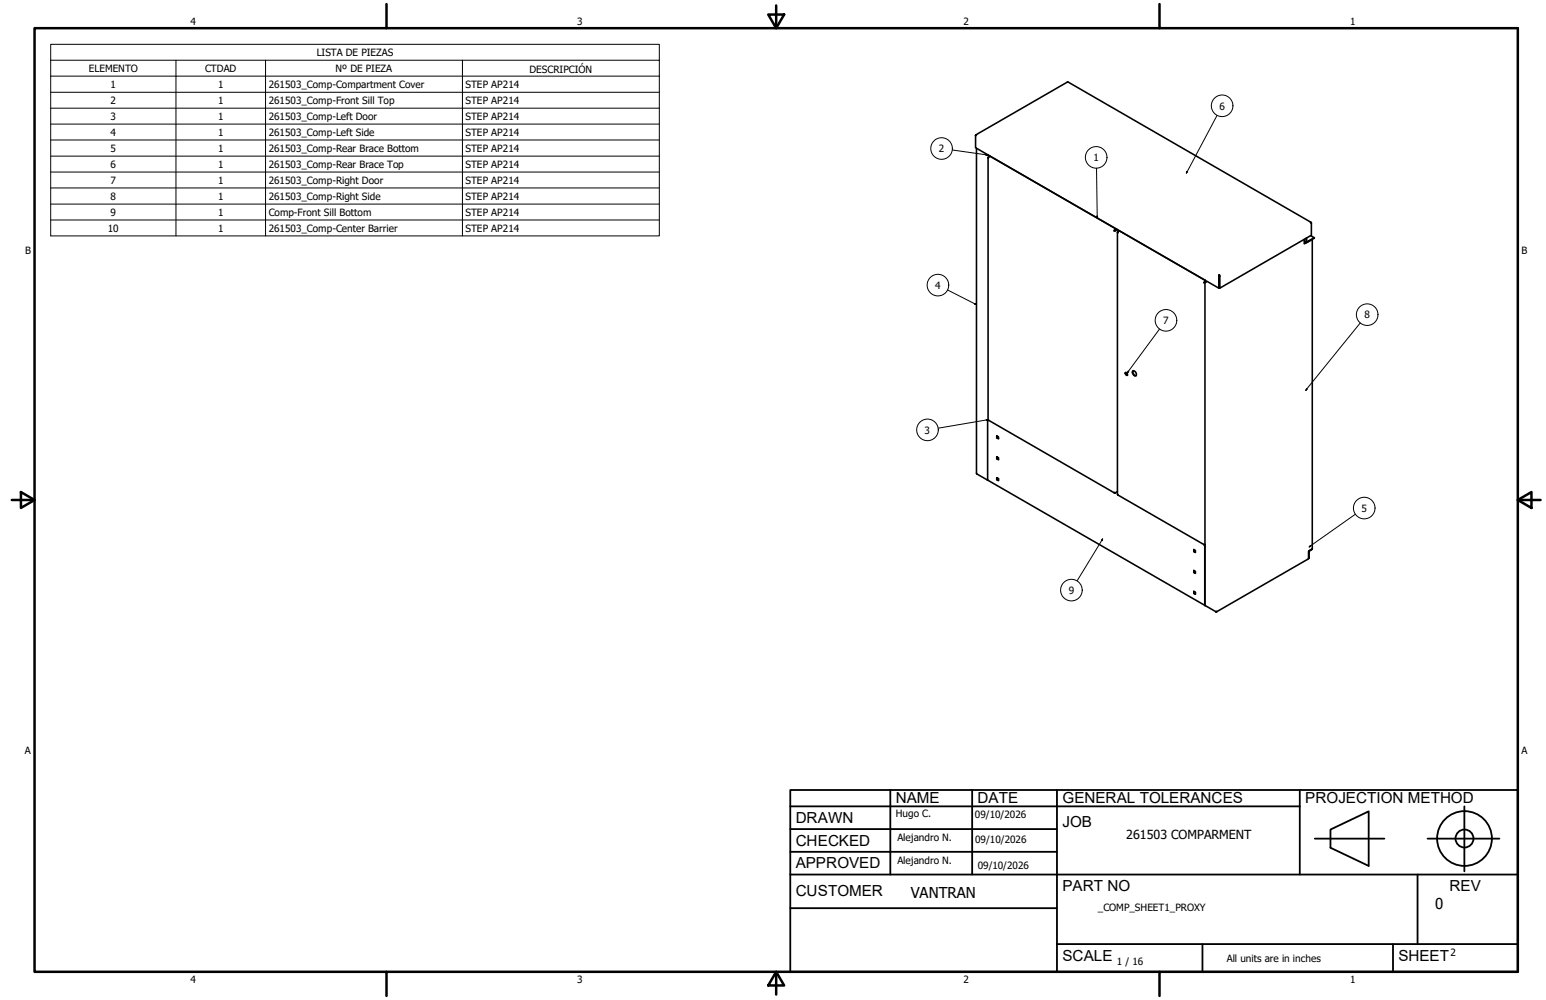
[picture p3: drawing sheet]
<svg xmlns="http://www.w3.org/2000/svg" width="432mm" height="279mm" viewBox="0 0 432 279" stroke-linecap="round" stroke-linejoin="round" font-family="sans-serif">
<!-- layer: Visible (ANSI) -->
<g fill="none" stroke="#000" stroke-width=".44">
<path d="M272.5 37.8l.2-.1-.2 .2M272.5 37.9v3.4l67.9 39.2M272.5 37.8h.1M272.5 37.8v.1M272.6 37.7l25.7-14.8 67.8 39.2M272.7 41.4v90.9l3.1 1.7M275.8 43.2l60.7 35.1M276 44.1v73.2M276 43.9h.1M276.2 43.8l-.2 .4v-.3M276.2 43.8l-.2 .1M276.5 43.6l-.3 .2"/>
<path d="M311.3 64.4h.2M311.3 64.4l-.1 .1M311.4 64.3l-.1 .1M311.4 64.2l-.2 .3M311.4 64.2v.1M311.6 64.5h-.4M311.8 64l-.4 .2M311.8 64.1l-.4 .2M311.9 64.1l-.4 .3 .1 .1M312 64.1l-.4 .4M312.1 65v73.1l24.3 14.1M312.2 64.8h.1"/>
<path d="M312.4 64.7l-.2 .4v-.3M312.4 64.7l-.2 .1M312.7 64.5l-.3 .2M336.3 79h.2M336.4 78.9l-.1 .1M336.5 78.2v.1M336.5 78.8l-.1 .1M336.5 78.7l-.2 .3M336.5 78.7v.1M336.5 78.9h-.1M336.5 78.6v.1M336.5 78.3v90.9"/>
<path d="M340.4 77.2l.2-.1 .1 3.4M340.6 76.8v.3M340.6 76.8l.1 .4M340.6 76.8l-.2 .4M340.6 77.1l-.2 3.4v-3.3M340.6 77.1l.1 .1M364.3 66.9v1.2l2.2-1.2M364.3 67.4l.6 .4M364.7 67.6v.2M364.8 66.5v1.1M364.8 67.7l-.5 .3M366.1 65.8l1 .6-2.1 1.2-.1-1.1"/>
<path d="M366.3 62.2l-.3-.1 .3 .3M366.3 62.2v3.5l-25.6 14.8v-3.3M366.3 62.2l-.1 .1M366.5 66.9v86.5M367.1 66.4l-2.1 1.4-.2-.2M276 117.3l35.3 20.4M276 117.3l-.2 .2v16.5M314.4 104.1l.4 .2 .1 .4a.41 .41 0 0 1-.5-.1 .41 .41 0 0 1 0-.5zM314.5 104.1v.4l.4 .3M316.3 103.8a.79 .79 0 0 1 1 .2 .79 .79 0 0 1-.1 1l-.7-.3zM316.5 103.6a1.05 1.05 0 0 0 .8 1.4M275.8 134l60.7 35.2"/>
<path d="M278.4 121.8l.5 .2v.6l-.5-.2zM278.4 127.6l.5 .3v.6l-.5-.3zM278.4 133.5l.5 .2v.6l-.5-.3zM278.5 121.9v.4l.4 .2M278.5 127.7v.4l.4 .2M278.5 133.5v.4l.4 .3M278.5 133.6l.4 .2M278.5 133.9l-.1 .1M278.5 128.1l-.1 .1M278.5 122.3l-.1 .1M311.4 137.7h.1M311.6 137.7l-.4-.1 .2 .1"/>
<path d="M311.6 137.7h-.2M312.1 137.4l-.5 .3M333.4 153.5l.5 .3v.6l-.5-.3zM333.4 159.4l.5 .2v.6l-.5-.2zM333.5 153.6v.5l.4 .1M333.5 159.4v.5l.4 .2M333.5 159.9l-.1 .1M333.5 154.1h-.1M336.5 152.1v.1M336.5 152.2h.1M336.5 152.1h-.2l.2 .1M336.5 152.4l.1 16.8"/>
<path d="M365.6 153.9l.9-.5-.9 .7-.1 1.9zM366.5 153.4l-1 .6-.1 2.1-25.6 14.8M333.4 165.2l.5 .3v.6l-.5-.3zM333.5 165.3v.4l.4 .2M333.5 165.4l.4 .1M333.5 165.7l-.1 .1M336.5 169.2l3 1.7M339.5 170.9l.4-.1-.3 .1M339.5 170.9h.1M339.6 170.9h.1"/>
</g>
<circle cx="336.5" cy="78.9" r=".22" fill="#000"/>
<g fill="none" stroke="#000" stroke-width=".28">
<path d="M14.2 16.8v-4.4h169.9v4.4M14.2 16.8h169.9v4.5M14.2 16.8v49.1h169.9v-44.6M49.1 16.8v49.1M74.2 16.8v49.1M129.2 16.8v49.1M14.2 21.3h169.9M14.2 25.8h169.9M14.2 30.2h169.9M14.2 34.7h169.9M14.2 39.1h169.9M339.9 32.3l-8.6 16.1"/>
<path d="M14.2 43.6h169.9M14.2 48.1h169.9M14.2 52.5h169.9M14.2 57h169.9M266 41.9l9.9 1.4M275.4 43.1l.5 .2-.5 .1zM306.3 47l.2 13.9M331.5 47.9l.2 .1-.4 .4zM14.2 61.5h169.9M306.3 60.4h.3l-.1 .5zM264.7 81l8 4.1M272.4 84.8l.3 .3-.5-.1z"/>
<path d="M323.8 91.9l-8.9 12.3M379.9 90.2l-15.2 18.9M275.5 117.2l.5 .1-.5 .2zM276 117.3l-13.9 2.3M315.1 103.7l.2 .1-.4 .4zM364.9 108.6l.2 .2-.4 .3zM307.6 150.9l.4-.3-.2 .5zM308 150.6l-7.1 11.6M366 152.5l.1 .2-.5 .1zM378.5 143.7l-12.9 9.1"/>
<circle cx="341.3" cy="29.6" r="3"/>
<circle cx="263" cy="41.5" r="3"/>
<circle cx="306.2" cy="44" r="3"/>
<circle cx="262" cy="79.7" r="3"/>
<circle cx="325.7" cy="89.5" r="3"/>
<circle cx="381.9" cy="87.9" r="3"/>
<circle cx="259" cy="120.1" r="3"/>
<circle cx="381" cy="142" r="3"/>
<circle cx="299.2" cy="164.9" r="3"/>
</g>
<!-- layer: Borde (ANSI) -->
<g fill="none" stroke="#000" stroke-width=".7">
<path d="M9.7 7.9h414.2v263.6h-414.2zM107.9 1.1v6.8M214.6 4.1h4.4l-2.2 3.8zM216.8 1.5v6.4M323.8 1.1v6.8M3.3 139.7h6.4M5.8 137.5l3.9 2.2-3.9 2.2zM423.9 139.7l3.8-2.2v4.4zM423.9 139.7h6.4M107.9 271.5v6.8M216.8 271.5l2.2 3.8h-4.4zM216.8 271.5v6.4"/>
<path d="M323.8 271.5v6.8"/>
</g>
<!-- layer: Title (ANSI)-1 -->
<g fill="none" stroke="#000" stroke-width=".51">
<path d="M220.7 220.7h203.2v50.8h-203.2zM220.7 225.3h142.3M220.7 231.6h74.5M220.7 238h74.5M248.7 220.7v23.6M271.5 220.7v23.6M295.2 220.7v50.8M363 220.7v23.6M367.2 234.3h19.5M371.6 231.8l10.7-5.1v15.2l-10.7-5zM398.7 234.3h20.1M409 225.3v18.2"/>
<path d="M220.7 244.3h203.2M220.7 253.7h74.5M395.9 244.3v19.5M295.2 263.8h128.7M335.9 263.8v7.7M389.1 263.8v7.7"/>
<circle cx="409" cy="234.3" r="7.7"/>
<circle cx="409" cy="234.3" r="2.51"/>
</g>
<path d="M275.4 43.1l.5 .2-.5 .1zM331.5 47.9l.2 .1-.4 .4zM306.3 60.4h.3l-.1 .5zM272.4 84.8l.3 .3-.5-.1zM275.5 117.2l.5 .1-.5 .2zM315.1 103.7l.2 .1-.4 .4zM364.9 108.6l.2 .2-.4 .3zM307.6 150.9l.4-.3-.2 .5zM366 152.5l.1 .2-.5 .1z" fill="#000"/>
<g font-size="4.3">
<text x="250.2" y="224.2">NAME</text>
<text x="273" y="224.2">DATE</text>
<text x="296.7" y="224.3">GENERAL TOLERANCES</text>
<text x="364.6" y="224.3">PROJECTION METHOD</text>
<text x="222.2" y="229.9">DRAWN</text>
<text x="296.7" y="230.9">JOB</text>
<text x="222.2" y="236.3">CHECKED</text>
<text x="222.2" y="242.6">APPROVED</text>
<text x="222.2" y="250.3">CUSTOMER</text>
<text x="296.7" y="249">PART NO</text>
<text x="404.8" y="248.9">REV</text>
<text x="296.7" y="268.4">SCALE</text>
<text x="390.6" y="268.4">SHEET</text>
</g>
<g font-size="4.2">
<text x="254.4" y="250.8">VANTRAN</text>
<text x="400.9" y="254">0</text>
</g>
<text font-size="3.5" x="314.6" y="234.5">261503 COMPARMENT</text>
<g font-size="2.8">
<text x="53.2" y="6.9">4</text>
<text x="161.2" y="6.9">3</text>
<text x="269.1" y="6.9">2</text>
<text x="377.1" y="6.9">1</text>
<text x="88.5" y="15.6">LISTA DE PIEZAS</text>
<text x="24.8" y="20.1">ELEMENTO</text>
<text x="57.3" y="20.1">CTDAD</text>
<text x="93.7" y="20.1">Nº DE PIEZA</text>
<text x="147.9" y="20.4">DESCRIPCIÓN</text>
<text x="30.9" y="24.6">1</text>
<text x="30.9" y="29">2</text>
<text x="60.9" y="24.6">1</text>
<text x="60.9" y="29">1</text>
<text x="75.1" y="24.6">261503_Comp-Compartment Cover</text>
<text x="75.1" y="29.1">261503_Comp-Front Sill Top</text>
<text x="130" y="24.6">STEP AP214</text>
<text x="130" y="29">STEP AP214</text>
<text x="30.9" y="33.5">3</text>
<text x="60.9" y="33.5">1</text>
<text x="75.1" y="33.5">261503_Comp-Left Door</text>
<text x="130" y="33.5">STEP AP214</text>
<text x="340.6" y="30.6">6</text>
<text x="30.9" y="37.9">4</text>
<text x="60.9" y="37.9">1</text>
<text x="75.1" y="38">261503_Comp-Left Side</text>
<text x="130" y="38">STEP AP214</text>
<text x="30.9" y="42.4">5</text>
<text x="30.9" y="46.9">6</text>
<text x="60.9" y="42.4">1</text>
<text x="60.9" y="46.9">1</text>
<text x="75.1" y="42.4">261503_Comp-Rear Brace Bottom</text>
<text x="75.1" y="46.9">261503_Comp-Rear Brace Top</text>
<text x="130" y="42.4">STEP AP214</text>
<text x="130" y="46.9">STEP AP214</text>
<text x="262.2" y="42.5">2</text>
<text x="305.4" y="45">1</text>
<text x="30.9" y="51.3">7</text>
<text x="60.9" y="51.3">1</text>
<text x="75.1" y="51.4">261503_Comp-Right Door</text>
<text x="130" y="51.3">STEP AP214</text>
<text x="30.9" y="55.8">8</text>
<text x="60.9" y="55.8">1</text>
<text x="75.1" y="55.8">261503_Comp-Right Side</text>
<text x="130" y="55.8">STEP AP214</text>
<text x="30.1" y="64.7">10</text>
<text x="30.9" y="60.3">9</text>
<text x="60.9" y="60.3">1</text>
<text x="60.9" y="64.7">1</text>
<text x="75.1" y="60.3">Comp-Front Sill Bottom</text>
<text x="75.1" y="64.7">261503_Comp-Center Barrier</text>
<text x="130" y="60.3">STEP AP214</text>
<text x="130" y="64.7">STEP AP214</text>
<text x="7" y="70.9">B</text>
<text x="424.9" y="70.9">B</text>
<text x="261.2" y="80.6">4</text>
<text x="381.1" y="89">8</text>
<text x="324.9" y="90.5">7</text>
<text x="258.3" y="121.2">3</text>
<text x="380.3" y="143">5</text>
<text x="298.5" y="165.9">9</text>
<text x="6.9" y="210.6">A</text>
<text x="424.9" y="210.6">A</text>
<text x="250.2" y="228.3">Hugo C.</text>
<text x="272.3" y="228.4">09/10/2026</text>
<text x="250.6" y="234.9">Alejandro N.</text>
<text x="272.4" y="235.6">09/10/2026</text>
<text x="250.6" y="241.5">Alejandro N.</text>
<text x="273.1" y="242.8">09/10/2026</text>
<text x="306.6" y="254.4">_COMP_SHEET1_PROXY</text>
<text x="312" y="269.7">1 / 16</text>
<text x="342.6" y="268.7">All units are in inches</text>
<text x="405.1" y="267.1">2</text>
<text x="53.2" y="274.6">4</text>
<text x="161.2" y="274.6">3</text>
<text x="269.1" y="274.6">2</text>
<text x="377.1" y="274.6">1</text>
</g>
</svg>
